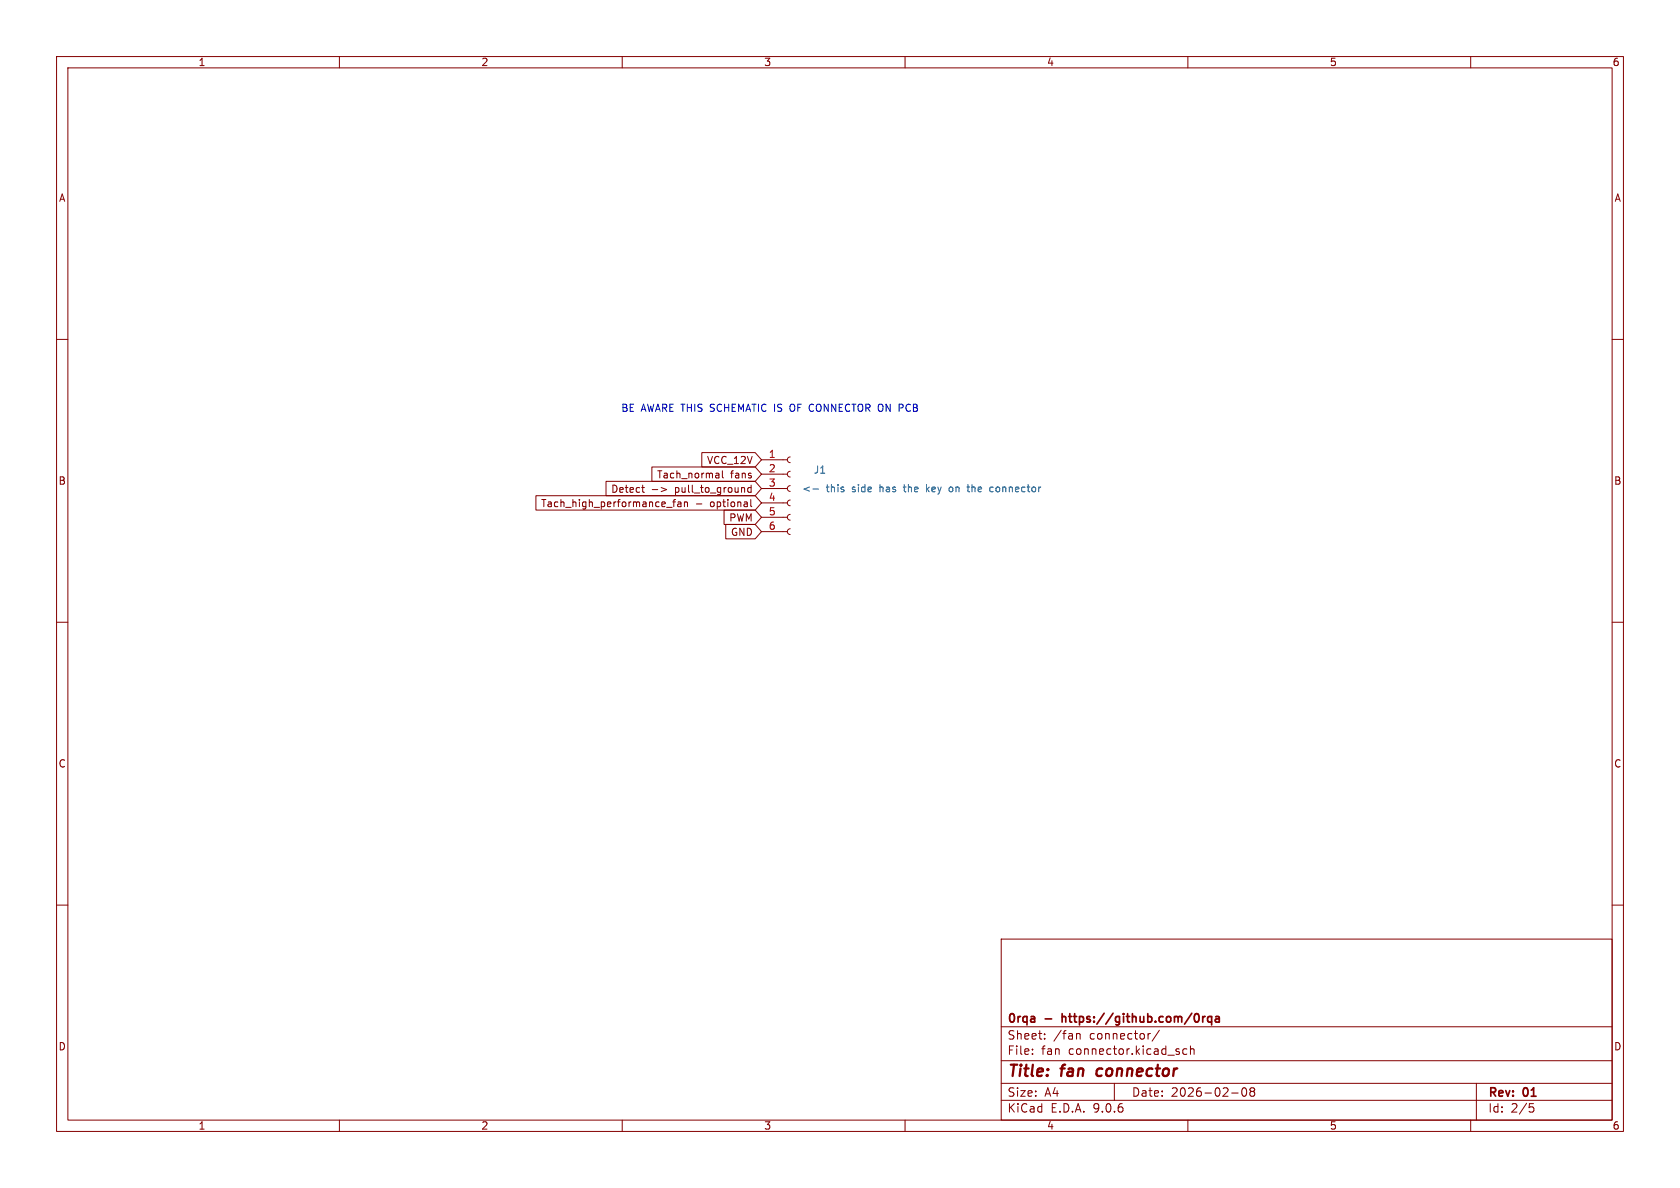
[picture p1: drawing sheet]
<svg xmlns="http://www.w3.org/2000/svg" width="297mm" height="210mm" viewBox="0 0 297 210" stroke-linecap="round" stroke-linejoin="round" font-family="sans-serif">
<g fill="none" stroke="#840000" stroke-width=".18">
<path d="M10 10h277v190h-277zM12 12h273v186h-273zM60 10v2M110 10v2M160 10v2M210 10v2M260 10v2M10 60h2M285 60h2M94.7 87.6h38.8l1.1 1.3-1.1 1.3h-38.8zM107.1 85.1h26.4l1.1 1.3-1.1 1.2h-26.4zM113.4 86.2h.5"/>
<path d="M113.6 86.8l.3 .2M115.2 82.5h18.3l1.1 1.3-1.1 1.3h-18.3zM115.3 86.5h1M116.9 86.2l1 .3-1 .4M117.9 89.7h.9M118.9 88.7h.5M119.3 88.3l-.2 .2v1.1M119.8 88.8h.5l.1 .8M120.4 89l-.4 .1-.2 .2 .2 .3 .4-.1M121 88.8l.2-.1 .3 .1v.8M121 88.7v.9M123.1 89.1h1"/>
<path d="M124.1 80h9.4l1.1 1.3-1.1 1.3h-9.4zM126.7 83.6h.2l.2 .2v.7M127.1 84.4l-.4 .1M127.1 83.9l-.4 .1M127.7 83.2v1.1l.2 .2M128 90.2h5.5l1.1 1.2-1.1 1.3h-5.5zM128.3 92.7h5.2l1.1 1.3-1.1 1.3h-5.2zM132.7 88.3v1.1l.2 .2M132.8 86.2h-.4l-.2 .2 .1 .6h.5M132.8 85.8v1.2M134.6 81.3h4.6M134.6 83.8h4.6"/>
<path d="M134.6 86.4h4.6M134.6 88.9h4.6M134.6 91.4h4.6M134.6 94h4.6M139.7 80.8l-.4 .1-.1 .4 .1 .3 .4 .2M139.7 83.3l-.4 .2-.1 .3 .1 .4 .4 .1M139.7 85.9l-.4 .1-.1 .4 .1 .3 .4 .2M139.7 88.4l-.4 .1-.1 .4 .1 .4 .4 .1M139.7 90.9l-.4 .2-.1 .3 .1 .4 .4 .1M139.7 93.5l-.4 .1-.1 .4 .1 .3 .4 .2M10 110h2M285 110h2"/>
<path d="M10 160h2M177 166h108v32h-108zM285 160h2M60 198v2M110 198v2M160 198v2M177 194.5h108M177 191.5h108M177 187.5h108M177 181.5h108M182.5 186.3v.1M182.5 185.5v.1"/>
<path d="M184.7 183.6v.1M184.7 182.8v.1M190.3 182.7v1M190.3 182.8l.2-.1 .4 .1 .1 .9M197 191.5v3M203.4 182.7l-.3 .1M205 182.1l-1.3 2M209.8 185.5l-.4-.1-.3 .3v.4l.1 .2h.6M210 198v2M210.5 185.5l.2-.1 .3 .1 .1 .9M210.5 184.9v1.5M217.7 193.2h1.2"/>
<path d="M219.7 192.4l.2-.1a.81 .81 0 0 1 .6 .6 .81 .81 0 0 1-.3 .8l-.2 .1a.81 .81 0 0 1-.3-1.4zM221.2 192.9l-.2-.2 .2-.4 .5 .1 .1 .2-.3 .3M221.2 192.9l-.2 .3v.5l.2 .1 .5-.1 .1-.2-.1-.4-.2-.2M221.2 192.9h.3M260 198v2M261 191.5v6.5M270.4 195.1h.7M270.5 195.7h.4l.3 .3-.2 .5-.5 .1"/>
</g>
<path d="M194 189.1l-.2 .7 .4 .4" fill="none" stroke="#840000" stroke-width=".4"/>
<path d="M187.8 179.2v1.5M187.8 179.8h.1M212.6 179.7v1M213.1 179.7l-.3 .1-.2 .2M214.2 179.8l-.4-.1-.3 .3v.4l.1 .2h.6M214.2 179.7v1.5M214.9 179.8h.6l.1 .9M215.6 180l-.5 .1a.29 .29 0 0 0-.3 .3 .29 .29 0 0 0 .3 .3l.5-.1" fill="none" stroke="#840000" stroke-width=".3"/>
<path d="M143.7 86.5h1M163.8 85.7v1.2M164.3 86.1l-.5 .5M168.2 86.1l-.3 .1-.1 .1v.5l.4 .1M170.9 86.1h.5M171.1 86.8l.3 .1M175.1 86.2h.5M175.1 86.9h.5" fill="none" stroke="#006464" stroke-width=".18"/>
<path d="M139.8 71.5a.9 .9 0 0 0 0 1.2" fill="none" stroke="#0000c2" stroke-width=".18"/>
<g font-size="2.8" fill="#840000">
<text x="178" y="190.9">Title:</text>
<text x="187.7" y="190.9">fan</text>
<text x="194.7" y="190.9">connector</text>
</g>
<g font-size="2.1" fill="#840000">
<text x="178" y="184">Sheet:</text>
<text x="178" y="181.2">0rqa</text>
<text x="184.8" y="181.2">-</text>
<text x="186.2" y="184">/fan</text>
<text x="188.4" y="181.2">https://github.com/0rqa</text>
<text x="192.7" y="184">connector/</text>
<text x="178" y="186.7">File:</text>
<text x="184.1" y="186.7">fan</text>
<text x="189" y="186.7">connector.kicad_sch</text>
<text x="178" y="196.9">KiCad</text>
<text x="178" y="194.1">Size:</text>
<text x="184.7" y="194.1">A4</text>
<text x="185.7" y="196.9">E.D.A.</text>
<text x="193.3" y="196.9">9.0.6</text>
<text x="200" y="194.1">Date:</text>
<text x="207" y="194.1">2026-02-08</text>
<text x="263" y="194.3">Rev:</text>
<text x="263" y="196.9">Id:</text>
<text x="267.1" y="196.9">2/5</text>
<text x="269.4" y="194.3">01</text>
</g>
<g font-size="1.8" fill="#840000">
<text x="35" y="11.9">1</text>
<text x="85" y="11.9">2</text>
<text x="135" y="11.9">3</text>
<text x="185" y="11.9">4</text>
<text x="235" y="11.9">5</text>
<text x="285" y="11.9">6</text>
<text x="10.3" y="35.9">A</text>
<text x="285.3" y="35.9">A</text>
<text x="124.9" y="82.2">VCC_12V</text>
<text x="10.3" y="85.9">B</text>
<text x="95.6" y="89.9">Tach_high_performance_fan</text>
<text x="108" y="87.3">Detect</text>
<text x="116.1" y="84.8">Tach_normal</text>
<text x="119.4" y="87.3">pull_to_ground</text>
<text x="125.7" y="89.9">optional</text>
<text x="129.1" y="84.8">fans</text>
<text x="285.3" y="85.9">B</text>
<text x="128.8" y="92.4">PWM</text>
<text x="129.1" y="94.9">GND</text>
<text x="10.3" y="135.9">C</text>
<text x="285.3" y="135.9">C</text>
<text x="10.3" y="185.9">D</text>
<text x="285.3" y="185.9">D</text>
<text x="35" y="199.9">1</text>
<text x="85" y="199.9">2</text>
<text x="135" y="199.9">3</text>
<text x="185" y="199.9">4</text>
<text x="235" y="199.9">5</text>
<text x="285" y="199.9">6</text>
</g>
<g font-size="1.8" fill="#0000c2">
<text x="109.7" y="73">BE AWARE THIS</text>
<text x="125.8" y="73">SCHEMATIC IS</text>
<text x="140.3" y="73">OF CONNECTOR ON PCB</text>
</g>
<g font-size="1.8" fill="#a90000">
<text x="135.8" y="81">1</text>
<text x="135.8" y="83.6">2</text>
<text x="135.8" y="86.1">3</text>
<text x="135.8" y="88.6">4</text>
<text x="135.8" y="91.2">5</text>
<text x="135.8" y="93.7">6</text>
</g>
<g font-size="1.8" fill="#006464">
<text x="143.8" y="83.9">J1</text>
<text x="141.7" y="87.2">&lt;-</text>
<text x="146.1" y="87.2">this</text>
<text x="150.7" y="87.2">side</text>
<text x="155.8" y="87.2">has</text>
<text x="160.3" y="87.2">the</text>
<text x="164.4" y="87.2">key</text>
<text x="168.7" y="87.2">on</text>
<text x="172.1" y="87.2">the</text>
<text x="176.3" y="87.2">connector</text>
</g>
</svg>
